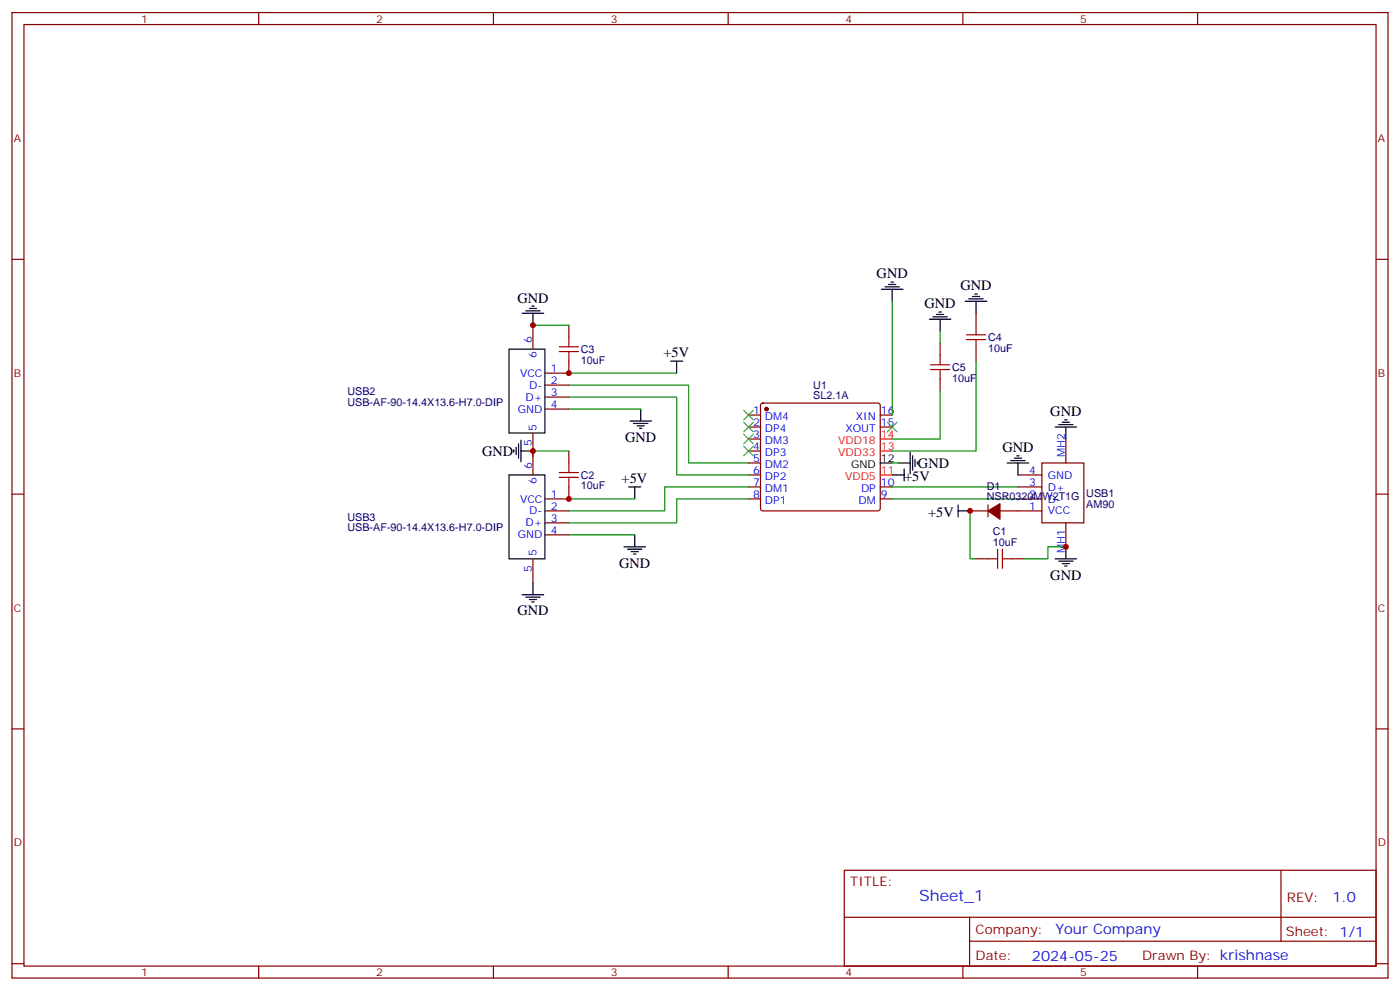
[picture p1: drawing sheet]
<svg xmlns="http://www.w3.org/2000/svg" width="412mm" height="292mm" viewBox="0 0 412 292" stroke-linecap="round" stroke-linejoin="round" font-family="sans-serif">
<g fill="none" stroke="#870000" stroke-width=".35">
<path d="M3.5 3.7h405.4v284.3h-405.4zM7.1 7.2h398.2v277.3h-398.2zM76.2 3.7v3.5M145.3 3.7v3.5M214.5 3.7v3.5M283.6 3.7v3.5M352.8 3.7v3.5M3.5 76.4h3.6M405.3 76.4h3.6M157 95.8v7M167.6 95.8v3.5M287.5 92.3v3.5"/>
<path d="M160.5 113.4h7.1M160.5 116.9h7.1M167.6 106.4v3.5h-7.1M224.2 118.9l.5-.2h33.9l.5 .2 .2 .5v30.4l-.2 .5-.5 .2h-33.9l-.5-.3-.2-.4v-30.4zM276.9 101.1v3.5M276.9 111.7v3.5M287.5 102.8v3.6M157 127.5v12.4M160.5 120.5h7.1M167.6 132.8v3.5M220.5 139.9h3.5M220.5 122.2h3.5"/>
<path d="M220.5 125.8h3.5M220.5 129.3h3.5M220.5 132.8h3.5M220.5 136.3h3.5M259.3 122.2h3.5M259.3 125.8h3.5M299.9 139.9h7M306.9 136.3h12.4v17.7h-12.4zM314 129.3v7M3.5 145.5h3.6M160.5 150.5h7.1M160.5 154h7.1"/>
<path d="M160.5 157.5h7.1M167.6 143.4v3.5h-7.1M220.5 143.4h3.5M220.5 146.9h3.5M259.3 143.4h3.5M259.3 146.9h3.5M285.8 150.5h5.2M291 148.7v3.5M294.6 150.5h12.3M299.9 143.4h7M299.9 146.9h7M314 154v7"/>
<path d="M405.3 145.5h3.6M157 164.6v7M287.5 164.6h3.5M298.1 164.6h3.5M3.5 214.7h3.6M405.3 214.7h3.6M248.7 256.3h156.6v28.2h-156.6zM377.3 256.3v20.9M248.7 270.1h156.5M285.6 277.2h119.6M285.6 270.1v14.2M3.5 283.8h3.6"/>
<path d="M76.2 284.5v3.5M145.3 284.5v3.5M214.5 284.5v3.5M283.6 284.5v3.5M352.8 284.5v3.5M405.3 283.8h3.6"/>
</g>
<g fill="none" stroke="#000" stroke-width=".35">
<path d="M153.8 92.3h6.4M154.9 91.5h4.2M155.9 90.8h2.1M156.6 90.1h.7M157 92.3v3.5M259.6 85.2h6.4M260.7 84.5h4.2M261.8 83.8h2.1M262.5 83.1h.7M262.8 85.2v3.5M273.8 94h6.3M274.8 93.3h4.2"/>
<path d="M275.9 92.6h2.1M276.6 91.9h.7M276.9 94v3.5M284.3 88.7h6.4M285.4 88h4.2M286.5 87.3h2.1M287.2 86.6h.7M287.5 88.7v3.6M149.9 102.8h10.6v24.7h-10.6zM197.6 106.4h3.5M199.3 106.4v3.5M149.9 139.9h10.6v24.7h-10.6z"/>
<path d="M151.3 132.5v.7M152 131.8v2.1M152.8 130.7v4.2M153.5 132.8h3.5M153.5 129.6v6.4M185.6 124h6.3M186.6 124.7h4.3M187.7 125.4h2.1M188.4 126.1h.7M188.7 120.5v3.5M259.3 136.3h3.5M262.8 139.9h3.5"/>
<path d="M264.6 136.3h3.5M266.3 138.1v3.5M268.1 133.2v6.3M268.8 134.2v4.3M269.5 135.3v2.1M270.2 136v.7M296.7 136.3h6.3M297.7 135.6h4.3M298.8 134.9h2.1M299.5 134.2h.7M299.9 136.3v3.6M310.8 125.8h6.3"/>
<path d="M311.9 125.1h4.2M312.9 124.4h2.1M313.6 123.6h.7M314 125.8v3.5M185.2 143.4h3.5M187 143.4v3.5M187 157.5v3.5M282.2 150.5h3.6M282.2 148.7v3.5M153.8 175.2h6.4M154.9 175.9h4.2M155.9 176.6h2.1"/>
<path d="M156.6 177.3h.7M157 171.6v3.6M183.8 161h6.3M184.9 161.7h4.2M185.9 162.5h2.1M186.6 163.2h.7M310.8 164.6h6.3M311.9 165.3h4.2M312.9 166h2.1M313.6 166.7h.7M314 161v3.6"/>
</g>
<g fill="#870000" stroke="#870000" stroke-width=".35">
<path d="M291 150.5l3.6-2.2v4.6z"/>
<circle cx="225.8" cy="120.5" r=".53"/>
</g>
<path d="M259.3 139.9h3.5M259.3 132.8h3.5M259.3 129.3h3.5" fill="none" stroke="#f00" stroke-width=".35"/>
<g fill="none" stroke="#008700" stroke-width=".35">
<path d="M157 95.8h10.6M262.8 88.7v33.5M276.9 97.5v3.6M167.6 113.4h35.2v22.9h17.7M167.6 116.9h31.7v23h21.2M167.6 109.9h31.7M276.9 115.2v14.1h-14.1M287.5 106.4v26.4h-24.7M157 132.8h10.6M167.6 120.5h21.1M262.8 136.3h1.8M167.6 146.9h19.4"/>
<path d="M167.6 157.5h19.4M220.5 146.9h-21.2v7.1h-31.7M220.5 143.4h-24.7v7.1h-28.2M262.8 143.4h37.1M262.8 146.9h37.1M285.8 150.5v14.1h1.7M314 161h-5.3v3.6h-7.1"/>
</g>
<g fill="none" stroke="#a10000" stroke-width=".35">
<path d="M167.6 99.3v2.8M284.7 98.6h5.6M287.5 95.8v2.8M164.7 103.5h5.7M164.7 102.1h5.7M167.6 103.5v2.9M274.1 108.8h5.7M274.1 107.4h5.7M276.9 104.6v2.8M276.9 108.8v2.9M284.7 100h5.6M287.5 100v2.8"/>
<path d="M164.7 139.2h5.7M167.6 136.3v2.9M164.7 140.6h5.7M167.6 140.6v2.8M291 164.6h2.9M293.9 161.7v5.7M295.3 164.6h2.8M295.3 161.7v5.7"/>
</g>
<path d="M219.1 131.4l2.8 2.8M219.1 127.9l2.8 2.8M219.1 124.4l2.8 2.8M219.1 120.8l2.8 2.8M221.9 131.4l-2.8 2.8M221.9 127.9l-2.8 2.8M221.9 124.4l-2.8 2.8M221.9 120.8l-2.8 2.8M261.4 124.4l2.8 2.8M264.2 124.4l-2.8 2.8" fill="none" stroke="#3c3" stroke-width=".35"/>
<g fill="#c00">
<circle cx="285.8" cy="150.5" r=".88"/>
<circle cx="314" cy="161" r=".88"/>
<circle cx="167.6" cy="146.9" r=".88"/>
<circle cx="157" cy="132.8" r=".88"/>
<circle cx="167.6" cy="109.9" r=".88"/>
<circle cx="157" cy="95.8" r=".88"/>
</g>
<text font-size="4.6" fill="#00f" x="270.8" y="265.3">Sheet_1</text>
<g font-size="4.2">
<text x="258.2" y="81.9">GND</text>
<text x="152.4" y="89.1">GND</text>
<text x="282.9" y="85.4">GND</text>
<text x="272.3" y="90.7">GND</text>
<text x="195.5" y="105.2">+5V</text>
<text x="309.4" y="122.6">GND</text>
<text x="184.1" y="130.1">GND</text>
<text x="142" y="134.3">GND</text>
<text x="270.4" y="137.8">GND</text>
<text x="295.3" y="133.2">GND</text>
<text x="183.1" y="142.2">+5V</text>
<text x="266.3" y="141.6">+5V</text>
<text x="273.4" y="152.2">+5V</text>
<text x="182.4" y="167.1">GND</text>
<text x="309.4" y="170.7">GND</text>
<text x="152.4" y="181.3">GND</text>
</g>
<g font-size="4.2" fill="#00f">
<text x="392.5" y="265.6">1.0</text>
<text x="310.9" y="275.1">Your Company</text>
<text x="304" y="282.9">2024-05-25</text>
</g>
<g font-size="3.9" fill="#800">
<text x="250.5" y="260.9">TITLE:</text>
<text x="379.1" y="265.6">REV:</text>
<text x="287.4" y="275.1">Company:</text>
<text x="378.7" y="275.7">Sheet: 1/1</text>
<text x="287.4" y="282.8">Date:</text>
<text x="336.4" y="282.8">Drawn By: krishnase</text>
</g>
<g font-size="3.2" fill="#800">
<text x="41.6" y="6.7">1</text>
<text x="110.8" y="6.7">2</text>
<text x="179.9" y="6.7">3</text>
<text x="249.1" y="6.7">4</text>
<text x="318.2" y="6.7">5</text>
<text x="4.1" y="41.8">A</text>
<text x="405.9" y="41.8">A</text>
<text x="4.1" y="110.9">B</text>
<text x="405.9" y="110.9">B</text>
<text x="4.1" y="180.1">C</text>
<text x="405.9" y="180.1">C</text>
<text x="4.1" y="249.2">D</text>
<text x="405.9" y="249.2">D</text>
<text x="41.6" y="287.5">1</text>
<text x="110.8" y="287.5">2</text>
<text x="179.9" y="287.5">3</text>
<text x="249.1" y="287.5">4</text>
<text x="318.2" y="287.5">5</text>
</g>
<g font-size="3.2" fill="#00f">
<text x="156.6" y="101.1" transform="rotate(-90 156.6 101.1)">6</text>
<text x="158" y="105.6" transform="rotate(-90 158 105.6)">6</text>
<text x="153.2" y="110.9">VCC</text>
<text x="162.3" y="109.5">1</text>
<text x="162.3" y="113.1">2</text>
<text x="154.8" y="118">D+</text>
<text x="155.9" y="114.5">D-</text>
<text x="162.3" y="116.6">3</text>
<text x="152.5" y="121.5">GND</text>
<text x="162.3" y="120.1">4</text>
<text x="221.8" y="121.9">1</text>
<text x="221.8" y="125.4">2</text>
<text x="225.3" y="123.6">DM4</text>
<text x="252.1" y="123.6">XIN</text>
<text x="259.5" y="125.4">15</text>
<text x="259.5" y="121.9">16</text>
<text x="156.6" y="131.3" transform="rotate(-90 156.6 131.3)">5</text>
<text x="158" y="126.8" transform="rotate(-90 158 126.8)">5</text>
<text x="221.8" y="128.9">3</text>
<text x="225.3" y="127.2">DP4</text>
<text x="225.3" y="130.7">DM3</text>
<text x="249" y="127.2">XOUT</text>
<text x="221.8" y="132.5">4</text>
<text x="221.8" y="136">5</text>
<text x="225.3" y="134.2">DP3</text>
<text x="225.3" y="137.8">DM2</text>
<text x="313.6" y="134.6" transform="rotate(-90 313.6 134.6)">MH2</text>
<text x="156.6" y="138.1" transform="rotate(-90 156.6 138.1)">6</text>
<text x="158" y="142.6" transform="rotate(-90 158 142.6)">6</text>
<text x="221.8" y="139.5">6</text>
<text x="221.8" y="143.1">7</text>
<text x="225.3" y="141.3">DP2</text>
<text x="259.5" y="143.1">10</text>
<text x="303.1" y="139.5">4</text>
<text x="303.1" y="143.1">3</text>
<text x="308.7" y="140.9">GND</text>
<text x="153.2" y="148">VCC</text>
<text x="162.3" y="146.6">1</text>
<text x="221.8" y="146.6">8</text>
<text x="225.3" y="144.8">DM1</text>
<text x="225.3" y="148.3">DP1</text>
<text x="252.9" y="148.3">DM</text>
<text x="253.6" y="144.8">DP</text>
<text x="259.5" y="146.6">9</text>
<text x="303.1" y="146.6">2</text>
<text x="308.7" y="144.5">D+</text>
<text x="308.7" y="148">D-</text>
<text x="154.8" y="155">D+</text>
<text x="155.9" y="151.5">D-</text>
<text x="162.3" y="150.1">2</text>
<text x="162.3" y="153.6">3</text>
<text x="303.1" y="150.1">1</text>
<text x="308.7" y="151.5">VCC</text>
<text x="152.5" y="158.6">GND</text>
<text x="162.3" y="157.2">4</text>
<text x="158" y="163.9" transform="rotate(-90 158 163.9)">5</text>
<text x="313.6" y="162.8" transform="rotate(-90 313.6 162.8)">MH1</text>
<text x="156.6" y="168.4" transform="rotate(-90 156.6 168.4)">5</text>
</g>
<g font-size="3.2" fill="#000080">
<text x="291" y="100.5">C4</text>
<text x="171.1" y="107.1">10uF</text>
<text x="171.1" y="104">C3</text>
<text x="291" y="103.6">10uF</text>
<text x="280.5" y="112.4">10uF</text>
<text x="280.5" y="109.3">C5</text>
<text x="102.4" y="119.5">USB-AF-90-14.4X13.6-H7.0-DIP</text>
<text x="102.4" y="116.3">USB2</text>
<text x="239.6" y="117.7">SL2.1A</text>
<text x="239.6" y="114.6">U1</text>
<text x="171.1" y="141.1">C2</text>
<text x="171.1" y="144.2">10uF</text>
<text x="290.7" y="147.3">NSR0320MW2T1G</text>
<text x="290.7" y="144.2">D1</text>
<text x="320" y="149.5">AM90</text>
<text x="320" y="146.4">USB1</text>
<text x="102.4" y="153.4">USB3</text>
<text x="102.4" y="156.5">USB-AF-90-14.4X13.6-H7.0-DIP</text>
<text x="292.5" y="160.7">10uF</text>
<text x="292.5" y="157.6">C1</text>
</g>
<g font-size="3.2" fill="#f00">
<text x="246.9" y="130.7">VDD18</text>
<text x="259.5" y="128.9">14</text>
<text x="246.9" y="134.2">VDD33</text>
<text x="259.5" y="132.5">13</text>
<text x="248.9" y="141.3">VDD5</text>
<text x="259.5" y="139.5">11</text>
</g>
<g font-size="3.2">
<text x="250.7" y="137.8">GND</text>
<text x="259.5" y="136">12</text>
</g>
</svg>
